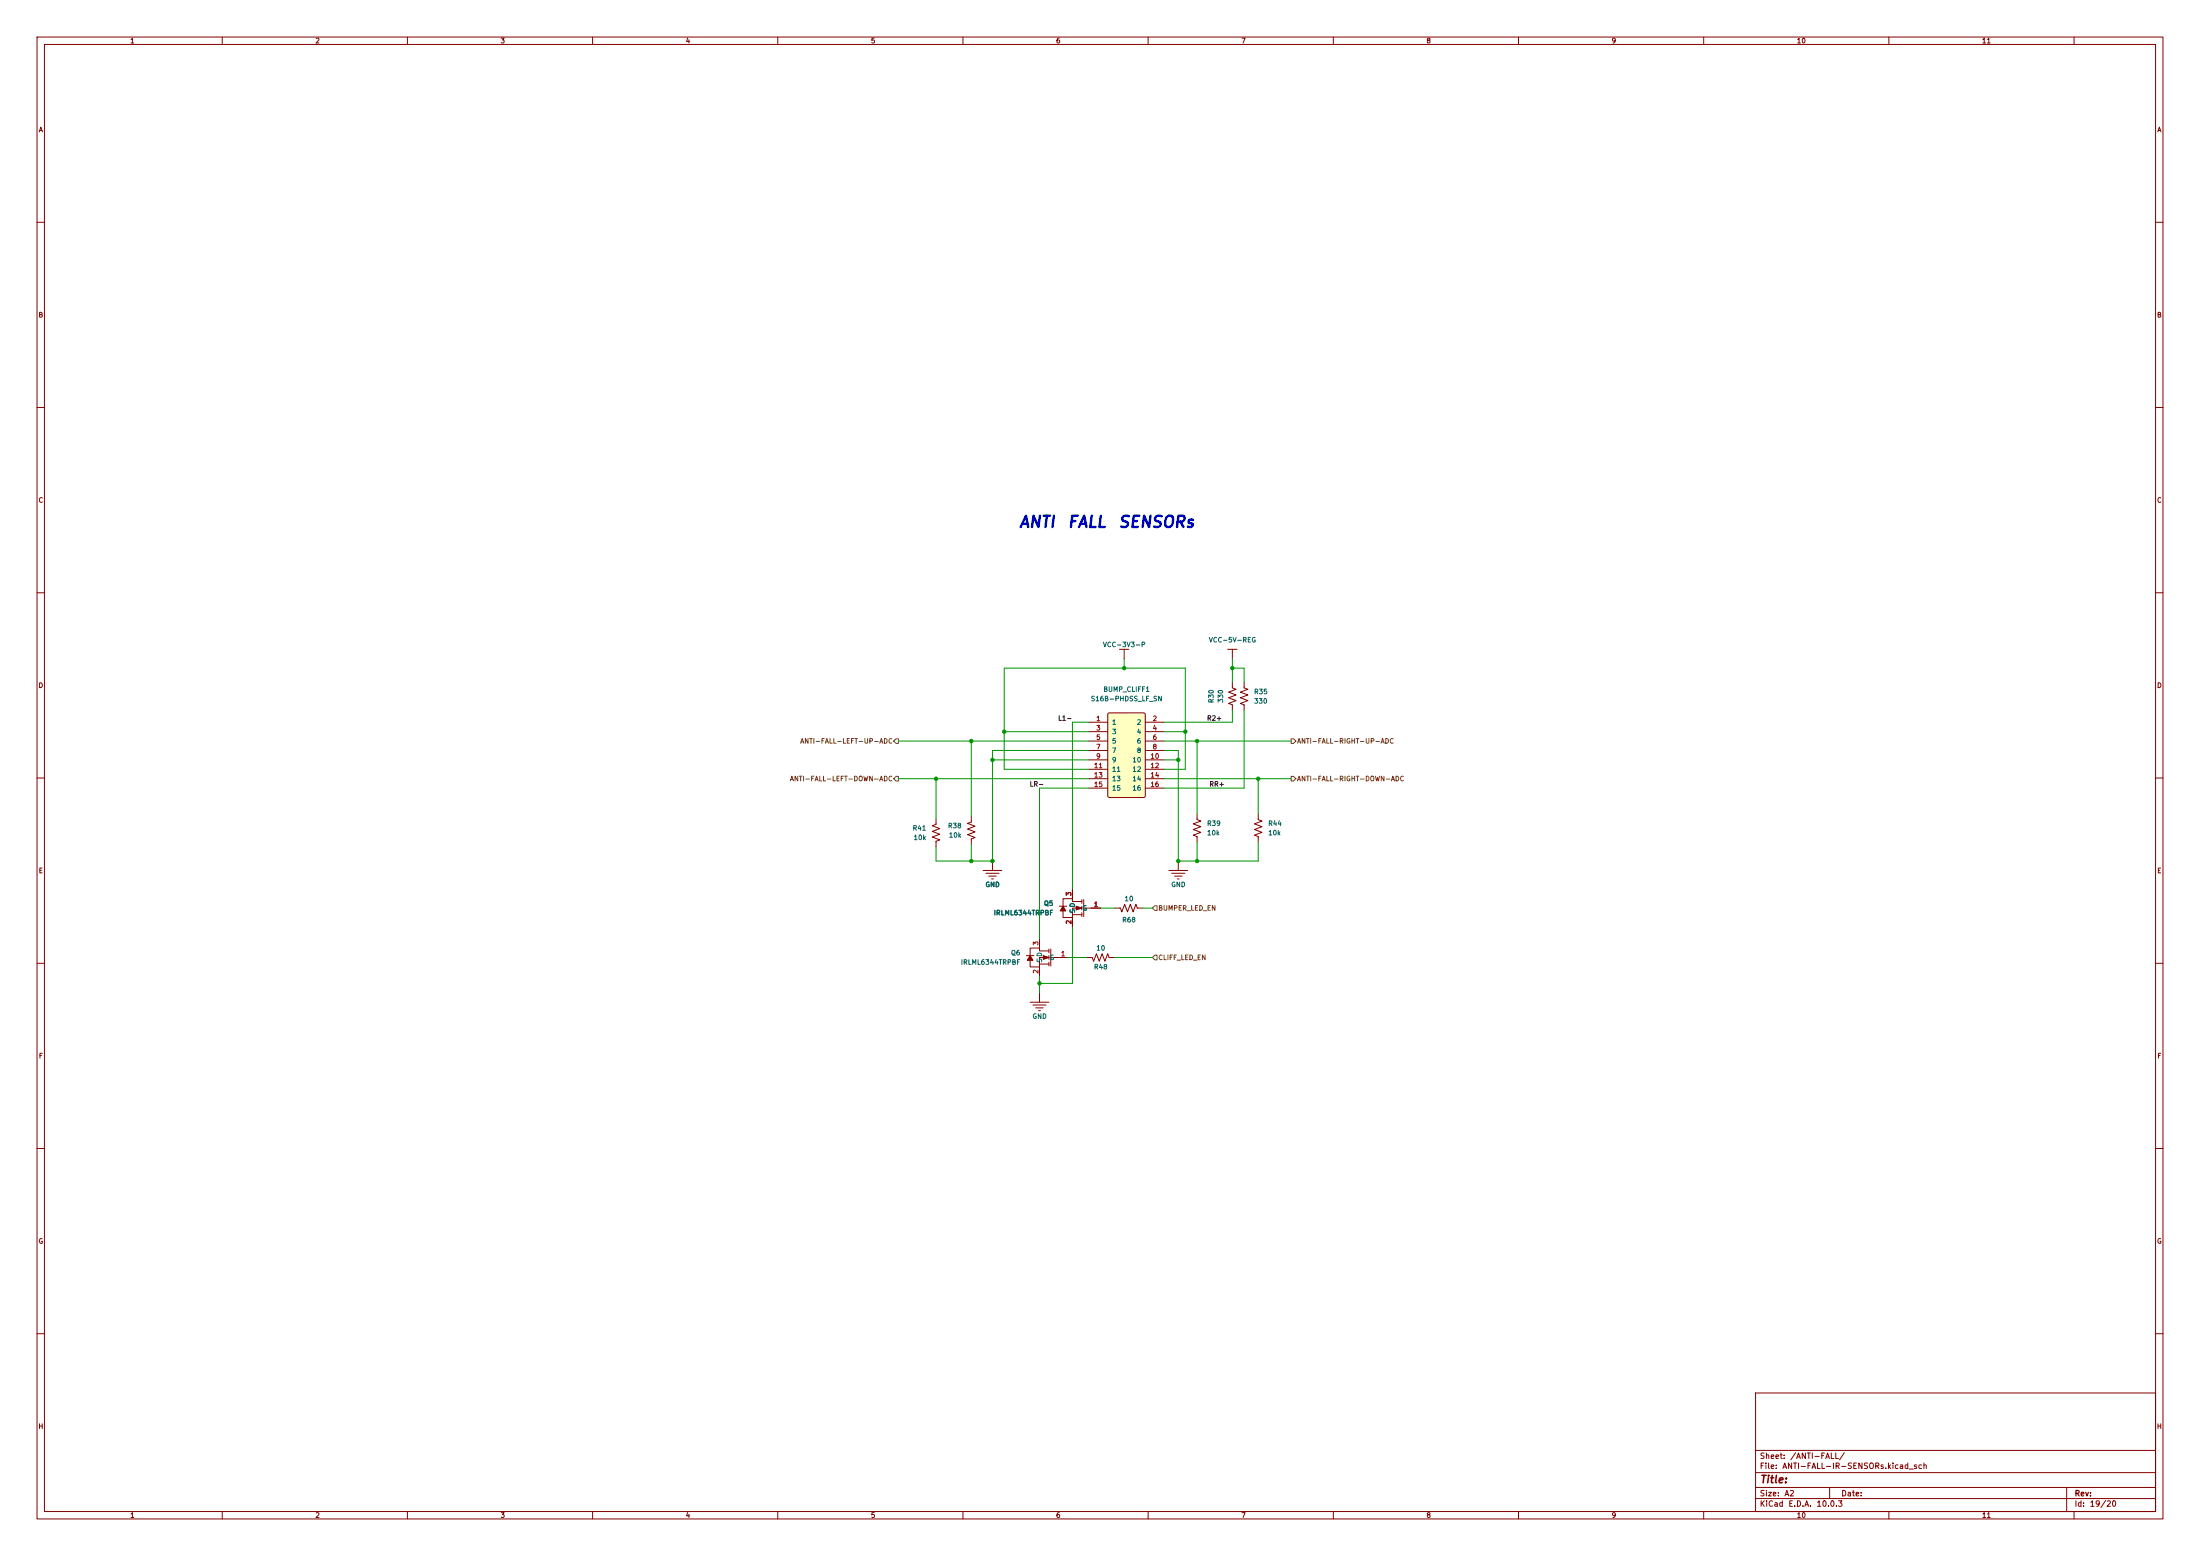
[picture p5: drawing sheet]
(kicad_sch
 (version 20260306)
 (generator "eeschema")
 (generator_version "10.0")
 (paper "A2")
 (lib_symbols
  (symbol "Device:R_US"
   (pin_numbers (hide yes))
   (pin_names
    (offset 0)) (exclude_from_sim no) (in_bom yes) (on_board yes)
   (in_pos_files yes)
   (duplicate_pin_numbers_are_jumpers no)
   (property "Reference" "R" (at 2.54 0 90) (show_name no) (do_not_autoplace no) (effects (font (size 1.27 1.27))))
   (property "Value" "R_US" (at -2.54 0 90) (show_name no) (do_not_autoplace no) (effects (font (size 1.27 1.27))))
   (property "Footprint" "" (at 1.016 -0.254 90) (show_name no) (do_not_autoplace no) (hide yes) (effects (font (size 1.27 1.27))))
   (property "Datasheet" "" (at 0 0 0) (show_name no) (do_not_autoplace no) (hide yes) (effects (font (size 1.27 1.27))))
   (property "Description" "Resistor, US symbol" (at 0 0 0) (show_name no) (do_not_autoplace no) (hide yes) (effects (font (size 1.27 1.27))))
   (symbol "R_US_0_1"
    (polyline (pts (xy 0 2.286) (xy 0 2.54)) (stroke (width 0) (type default)) (fill (type none)))
    (polyline (pts (xy 0 2.286) (xy 1.016 1.905) (xy 0 1.524) (xy -1.016 1.143) (xy 0 0.762)) (stroke (width 0) (type default)) (fill (type none)))
    (polyline (pts (xy 0 0.762) (xy 1.016 0.381) (xy 0 0) (xy -1.016 -0.381) (xy 0 -0.762)) (stroke (width 0) (type default)) (fill (type none)))
    (polyline (pts (xy 0 -0.762) (xy 1.016 -1.143) (xy 0 -1.524) (xy -1.016 -1.905) (xy 0 -2.286)) (stroke (width 0) (type default)) (fill (type none)))
    (polyline (pts (xy 0 -2.286) (xy 0 -2.54)) (stroke (width 0) (type default)) (fill (type none))))
   (symbol "R_US_1_1"
    (pin passive line (at 0 3.81 270) (length 1.27) (name "" (effects (font (size 1.27 1.27)))) (number "1" (effects (font (size 1.27 1.27)))))
    (pin passive line (at 0 -3.81 90) (length 1.27) (name "" (effects (font (size 1.27 1.27)))) (number "2" (effects (font (size 1.27 1.27))))))
   (embedded_fonts no))
  (symbol "JLCImport:IRLML6344TRPBF"
   (pin_names
    (offset 1.016)) (exclude_from_sim no) (in_bom yes) (on_board yes)
   (in_pos_files yes)
   (duplicate_pin_numbers_are_jumpers no)
   (property "Reference" "Q" (at 0 7.08 0) (show_name no) (do_not_autoplace no) (effects (font (size 1.27 1.27))))
   (property "Value" "IRLML6344TRPBF" (at 0 -7.08 0) (show_name no) (do_not_autoplace no) (effects (font (size 1.27 1.27))))
   (property "Footprint" "JLCImport:IRLML6344TRPBF" (at 0 0 0) (show_name no) (do_not_autoplace no) (hide yes) (effects (font (size 1.27 1.27))))
   (property "Datasheet" "https://www.lcsc.com/datasheet/lcsc_datasheet_1809200041_Infineon-Technologies-IRLML6344TRPBF_C53550.pdf" (at 0 0 0) (show_name no) (do_not_autoplace no) (hide yes) (effects (font (size 1.27 1.27))))
   (property "Description" "-55℃~+150℃ 1 N-channel 1.1V 1.3W 29mΩ@4.5V 30V 46pF 5A 6.8nC 650pF SOT-23 MOSFETs ROHS" (at 0 0 0) (show_name no) (do_not_autoplace no) (hide yes) (effects (font (size 1.27 1.27))))
   (property "LCSC" "C53550" (at 0 0 0) (show_name no) (do_not_autoplace no) (hide yes) (effects (font (size 1.27 1.27))))
   (property "Manufacturer" "Infineon Technologies" (at 0 0 0) (show_name no) (do_not_autoplace no) (hide yes) (effects (font (size 1.27 1.27))))
   (property "Manufacturer Part" "IRLML6344TRPBF" (at 0 0 0) (show_name no) (do_not_autoplace no) (hide yes) (effects (font (size 1.27 1.27))))
   (symbol "IRLML6344TRPBF_0_1"
    (polyline (pts (xy -2.54 0) (xy -0.508 0)) (stroke (width 0.254) (type solid)) (fill (type none)))
    (polyline (pts (xy -0.508 2.286) (xy -0.508 -2.286)) (stroke (width 0.254) (type solid)) (fill (type none)))
    (polyline (pts (xy 0 2.286) (xy 0 1.27)) (stroke (width 0.254) (type solid)) (fill (type none)))
    (polyline (pts (xy 0 1.778) (xy 2.54 1.778) (xy 2.54 2.54) (xy 5.08 2.54) (xy 5.08 0.508)) (stroke (width 0.254) (type solid)) (fill (type none)))
    (polyline (pts (xy 0 0) (xy 1.524 -0.508) (xy 1.524 0.508) (xy 0 0)) (stroke (width 0.254) (type solid)) (fill (type outline)))
    (polyline (pts (xy 0 0) (xy 2.54 0) (xy 2.54 -2.54) (xy 5.08 -2.54) (xy 5.08 -0.762)) (stroke (width 0.254) (type solid)) (fill (type none)))
    (polyline (pts (xy 0 -0.508) (xy 0 0.508)) (stroke (width 0.254) (type solid)) (fill (type none)))
    (polyline (pts (xy 0 -2.286) (xy 0 -1.27)) (stroke (width 0.254) (type solid)) (fill (type none)))
    (polyline (pts (xy 2.54 -1.778) (xy 0 -1.778)) (stroke (width 0.254) (type solid)) (fill (type none)))
    (polyline (pts (xy 5.08 0.508) (xy 4.318 -0.762) (xy 5.842 -0.762) (xy 5.08 0.508)) (stroke (width 0.254) (type solid)) (fill (type outline)))
    (polyline (pts (xy 6.096 0.508) (xy 5.588 0.508) (xy 4.572 0.508) (xy 4.064 0.508)) (stroke (width 0.254) (type solid)) (fill (type none)))
    (pin unspecified line (at -5.08 0 0) (length 2.54) (name "G" (effects (font (size 1.27 1.27)))) (number "1" (effects (font (size 1.27 1.27)))))
    (pin unspecified line (at 2.54 -5.08 90) (length 2.54) (name "S" (effects (font (size 1.27 1.27)))) (number "2" (effects (font (size 1.27 1.27)))))
    (pin unspecified line (at 2.54 5.08 270) (length 2.54) (name "D" (effects (font (size 1.27 1.27)))) (number "3" (effects (font (size 1.27 1.27))))))
   (embedded_fonts no))
  (symbol "JLCImport:S16B-PHDSS_LF_SN"
   (pin_names
    (offset 1.016)) (exclude_from_sim no) (in_bom yes) (on_board yes)
   (in_pos_files yes)
   (duplicate_pin_numbers_are_jumpers no)
   (property "Reference" "CN" (at 0 13.43 0) (show_name no) (do_not_autoplace no) (effects (font (size 1.27 1.27))))
   (property "Value" "S16B-PHDSS_LF_SN" (at 0 -13.43 0) (show_name no) (do_not_autoplace no) (effects (font (size 1.27 1.27))))
   (property "Footprint" "JLCImport:S16B-PHDSS_LF_SN" (at 0 0 0) (show_name no) (do_not_autoplace no) (hide yes) (effects (font (size 1.27 1.27))))
   (property "Datasheet" "https://www.lcsc.com/datasheet/lcsc_datasheet_2304140030_JST-S16B-PHDSS-LF-SN_C161675.pdf" (at 0 0 0) (show_name no) (do_not_autoplace no) (hide yes) (effects (font (size 1.27 1.27))))
   (property "Description" "-25℃~+85℃ 16P 17.9mm 2 250V 2mm 2mm 2x8P 3A 5mm 8 9mm Copper alloy Glass-Fiber Reinforced PA66 PHD Right Angle Tin UL94V-0 White 弯插,P=2mm Wire To Board Connector ROHS" (at 0 0 0) (show_name no) (do_not_autoplace no) (hide yes) (effects (font (size 1.27 1.27))))
   (property "LCSC" "C161675" (at 0 0 0) (show_name no) (do_not_autoplace no) (hide yes) (effects (font (size 1.27 1.27))))
   (property "Manufacturer" "JST" (at 0 0 0) (show_name no) (do_not_autoplace no) (hide yes) (effects (font (size 1.27 1.27))))
   (property "Manufacturer Part" "S16B-PHDSS(LF)(SN)" (at 0 0 0) (show_name no) (do_not_autoplace no) (hide yes) (effects (font (size 1.27 1.27))))
   (symbol "S16B-PHDSS_LF_SN_0_1"
    (polyline (pts (xy 4.572 -11.43) (xy 4.6711 -11.4203) (xy 4.7664 -11.3914) (xy 4.8542 -11.3444) (xy 4.9312 -11.2812) (xy 4.9944 -11.2043) (xy 5.0413 -11.1164) (xy 5.0702 -11.0211) (xy 5.08 -10.922) (xy 5.0702 11.0211) (xy 5.0413 11.1164) (xy 4.9944 11.2043) (xy 4.9312 11.2812) (xy 4.8542 11.3444) (xy 4.7664 11.3914) (xy 4.6711 11.4203) (xy 4.572 11.43) (xy -4.6711 11.4203) (xy -4.7664 11.3914) (xy -4.8542 11.3444) (xy -4.9312 11.2812) (xy -4.9944 11.2043) (xy -5.0413 11.1164) (xy -5.0702 11.0211) (xy -5.08 10.922) (xy -5.0702 -11.0211) (xy -5.0413 -11.1164) (xy -4.9944 -11.2043) (xy -4.9312 -11.2812) (xy -4.8542 -11.3444) (xy -4.7664 -11.3914) (xy -4.6711 -11.4203) (xy -4.572 -11.43) (xy 4.572 -11.43)) (stroke (width 0.254) (type solid)) (fill (type background)))
    (pin unspecified line (at -10.16 8.89 0) (length 5.08) (name "1" (effects (font (size 1.27 1.27)))) (number "1" (effects (font (size 1.27 1.27)))))
    (pin unspecified line (at 10.16 8.89 180) (length 5.08) (name "2" (effects (font (size 1.27 1.27)))) (number "2" (effects (font (size 1.27 1.27)))))
    (pin unspecified line (at -10.16 6.35 0) (length 5.08) (name "3" (effects (font (size 1.27 1.27)))) (number "3" (effects (font (size 1.27 1.27)))))
    (pin unspecified line (at 10.16 6.35 180) (length 5.08) (name "4" (effects (font (size 1.27 1.27)))) (number "4" (effects (font (size 1.27 1.27)))))
    (pin unspecified line (at -10.16 3.81 0) (length 5.08) (name "5" (effects (font (size 1.27 1.27)))) (number "5" (effects (font (size 1.27 1.27)))))
    (pin unspecified line (at 10.16 3.81 180) (length 5.08) (name "6" (effects (font (size 1.27 1.27)))) (number "6" (effects (font (size 1.27 1.27)))))
    (pin unspecified line (at -10.16 1.27 0) (length 5.08) (name "7" (effects (font (size 1.27 1.27)))) (number "7" (effects (font (size 1.27 1.27)))))
    (pin unspecified line (at 10.16 1.27 180) (length 5.08) (name "8" (effects (font (size 1.27 1.27)))) (number "8" (effects (font (size 1.27 1.27)))))
    (pin unspecified line (at -10.16 -1.27 0) (length 5.08) (name "9" (effects (font (size 1.27 1.27)))) (number "9" (effects (font (size 1.27 1.27)))))
    (pin unspecified line (at 10.16 -1.27 180) (length 5.08) (name "10" (effects (font (size 1.27 1.27)))) (number "10" (effects (font (size 1.27 1.27)))))
    (pin unspecified line (at -10.16 -3.81 0) (length 5.08) (name "11" (effects (font (size 1.27 1.27)))) (number "11" (effects (font (size 1.27 1.27)))))
    (pin unspecified line (at 10.16 -3.81 180) (length 5.08) (name "12" (effects (font (size 1.27 1.27)))) (number "12" (effects (font (size 1.27 1.27)))))
    (pin unspecified line (at -10.16 -6.35 0) (length 5.08) (name "13" (effects (font (size 1.27 1.27)))) (number "13" (effects (font (size 1.27 1.27)))))
    (pin unspecified line (at 10.16 -6.35 180) (length 5.08) (name "14" (effects (font (size 1.27 1.27)))) (number "14" (effects (font (size 1.27 1.27)))))
    (pin unspecified line (at -10.16 -8.89 0) (length 5.08) (name "15" (effects (font (size 1.27 1.27)))) (number "15" (effects (font (size 1.27 1.27)))))
    (pin unspecified line (at 10.16 -8.89 180) (length 5.08) (name "16" (effects (font (size 1.27 1.27)))) (number "16" (effects (font (size 1.27 1.27))))))
   (embedded_fonts no))
  (symbol "oomwoo-kicad-altium-import:GND_POWER_GROUND"
   (power global) (exclude_from_sim no) (in_bom yes) (on_board yes)
   (in_pos_files yes)
   (duplicate_pin_numbers_are_jumpers no)
   (property "Reference" "#PWR" (at 0 0 0) (show_name no) (do_not_autoplace no) (hide yes) (effects (font (size 1.27 1.27))))
   (property "Value" "GND" (at 0 -6.35 0) (show_name no) (do_not_autoplace no) (effects (font (size 1.27 1.27))))
   (property "Footprint" "" (at 0 0 0) (show_name no) (do_not_autoplace no) (hide yes) (effects (font (size 1.27 1.27))))
   (property "Datasheet" "" (at 0 0 0) (show_name no) (do_not_autoplace no) (hide yes) (effects (font (size 1.27 1.27))))
   (property "Description" "Power symbol creates a global label with name 'GND'" (at 0 0 0) (show_name no) (do_not_autoplace no) (hide yes) (effects (font (size 1.27 1.27))))
   (symbol "GND_POWER_GROUND_0_0"
    (polyline (pts (xy -2.54 -2.54) (xy 2.54 -2.54)) (stroke (width 0.254) (type solid)) (fill (type none)))
    (polyline (pts (xy -1.778 -3.302) (xy 1.778 -3.302)) (stroke (width 0.254) (type solid)) (fill (type none)))
    (polyline (pts (xy -1.016 -4.064) (xy 1.016 -4.064)) (stroke (width 0.254) (type solid)) (fill (type none)))
    (polyline (pts (xy -0.254 -4.826) (xy 0.254 -4.826)) (stroke (width 0.254) (type solid)) (fill (type none)))
    (polyline (pts (xy 0 0) (xy 0 -2.54)) (stroke (width 0.254) (type solid)) (fill (type none)))
    (pin power_in line (at 0 0 0) (length 0) (hide yes) (name "GND" (effects (font (size 1.27 1.27)))) (number "" (effects (font (size 1.27 1.27))))))
   (embedded_fonts no))
  (symbol "oomwoo-kicad-altium-import:VCC-3V3-P_BAR"
   (power global) (exclude_from_sim no) (in_bom yes) (on_board yes)
   (in_pos_files yes)
   (duplicate_pin_numbers_are_jumpers no)
   (property "Reference" "#PWR" (at 0 0 0) (show_name no) (do_not_autoplace no) (hide yes) (effects (font (size 1.27 1.27))))
   (property "Value" "VCC-3V3-P" (at 0 -3.81 0) (show_name no) (do_not_autoplace no) (effects (font (size 1.27 1.27))))
   (property "Footprint" "" (at 0 0 0) (show_name no) (do_not_autoplace no) (hide yes) (effects (font (size 1.27 1.27))))
   (property "Datasheet" "" (at 0 0 0) (show_name no) (do_not_autoplace no) (hide yes) (effects (font (size 1.27 1.27))))
   (property "Description" "Power symbol creates a global label with name 'VCC-3V3-P'" (at 0 0 0) (show_name no) (do_not_autoplace no) (hide yes) (effects (font (size 1.27 1.27))))
   (symbol "VCC-3V3-P_BAR_0_0"
    (polyline (pts (xy -1.27 -2.54) (xy 1.27 -2.54)) (stroke (width 0.254) (type solid)) (fill (type none)))
    (polyline (pts (xy 0 0) (xy 0 -2.54)) (stroke (width 0.254) (type solid)) (fill (type none)))
    (pin power_in line (at 0 0 0) (length 0) (hide yes) (name "VCC-3V3-P" (effects (font (size 1.27 1.27)))) (number "" (effects (font (size 1.27 1.27))))))
   (embedded_fonts no))
  (symbol "oomwoo-kicad-altium-import:VCC-5V-REG_BAR"
   (power global) (exclude_from_sim no) (in_bom yes) (on_board yes)
   (in_pos_files yes)
   (duplicate_pin_numbers_are_jumpers no)
   (property "Reference" "#PWR" (at 0 0 0) (show_name no) (do_not_autoplace no) (hide yes) (effects (font (size 1.27 1.27))))
   (property "Value" "VCC-5V-REG" (at 0 -3.81 0) (show_name no) (do_not_autoplace no) (effects (font (size 1.27 1.27))))
   (property "Footprint" "" (at 0 0 0) (show_name no) (do_not_autoplace no) (hide yes) (effects (font (size 1.27 1.27))))
   (property "Datasheet" "" (at 0 0 0) (show_name no) (do_not_autoplace no) (hide yes) (effects (font (size 1.27 1.27))))
   (property "Description" "Power symbol creates a global label with name 'VCC-5V-REG'" (at 0 0 0) (show_name no) (do_not_autoplace no) (hide yes) (effects (font (size 1.27 1.27))))
   (symbol "VCC-5V-REG_BAR_0_0"
    (polyline (pts (xy -1.27 -2.54) (xy 1.27 -2.54)) (stroke (width 0.254) (type solid)) (fill (type none)))
    (polyline (pts (xy 0 0) (xy 0 -2.54)) (stroke (width 0.254) (type solid)) (fill (type none)))
    (pin power_in line (at 0 0 0) (length 0) (hide yes) (name "VCC-5V-REG" (effects (font (size 1.27 1.27)))) (number "" (effects (font (size 1.27 1.27))))))
   (embedded_fonts no)))
 (text "ANTI FALL SENSORs"
  (exclude_from_sim no)
  (at 274.955 142.875 0)
  (effects (font (size 3.048 3.048) (thickness 0.6096)
    (bold yes)
    (italic yes)) (justify left bottom)))
 (junction
  (at 320.04 197.485)
  (diameter 0)
  (color 0 0 0 0))
 (junction
  (at 323.215 232.41)
  (diameter 0)
  (color 0 0 0 0))
 (junction
  (at 323.215 200.025)
  (diameter 0)
  (color 0 0 0 0))
 (junction
  (at 252.73 210.185)
  (diameter 0)
  (color 0 0 0 0))
 (junction
  (at 318.135 232.41)
  (diameter 0)
  (color 0 0 0 0))
 (junction
  (at 332.74 180.34)
  (diameter 0)
  (color 0 0 0 0))
 (junction
  (at 271.145 197.485)
  (diameter 0)
  (color 0 0 0 0))
 (junction
  (at 339.725 210.185)
  (diameter 0)
  (color 0 0 0 0))
 (junction
  (at 267.97 232.41)
  (diameter 0)
  (color 0 0 0 0))
 (junction
  (at 262.255 200.025)
  (diameter 0)
  (color 0 0 0 0))
 (junction
  (at 262.255 232.41)
  (diameter 0)
  (color 0 0 0 0))
 (junction
  (at 280.67 265.43)
  (diameter 0)
  (color 0 0 0 0))
 (junction
  (at 267.97 205.105)
  (diameter 0)
  (color 0 0 0 0))
 (junction
  (at 303.53 180.34)
  (diameter 0)
  (color 0 0 0 0))
 (junction
  (at 318.135 205.105)
  (diameter 0)
  (color 0 0 0 0))
 (wire
  (pts (xy 318.135 205.105) (xy 318.135 202.565))
  (stroke (width 0) (type default)))
 (wire
  (pts (xy 303.53 180.34) (xy 320.04 180.34))
  (stroke (width 0) (type default)))
 (wire
  (pts (xy 335.915 212.725) (xy 314.325 212.725))
  (stroke (width 0) (type default)))
 (wire
  (pts (xy 318.135 202.565) (xy 314.325 202.565))
  (stroke (width 0) (type default)))
 (wire
  (pts (xy 332.74 191.77) (xy 332.74 194.945))
  (stroke (width 0) (type default)))
 (wire
  (pts (xy 318.135 232.41) (xy 318.135 205.105))
  (stroke (width 0) (type default)))
 (wire
  (pts (xy 335.915 184.15) (xy 335.915 180.34))
  (stroke (width 0) (type default)))
 (wire
  (pts (xy 289.56 250.19) (xy 289.56 265.43))
  (stroke (width 0) (type default)))
 (wire
  (pts (xy 332.74 177.8) (xy 332.74 180.34))
  (stroke (width 0) (type default)))
 (wire
  (pts (xy 289.56 194.945) (xy 289.56 240.03))
  (stroke (width 0) (type default)))
 (wire
  (pts (xy 314.325 205.105) (xy 318.135 205.105))
  (stroke (width 0) (type default)))
 (wire
  (pts (xy 271.145 197.485) (xy 271.145 207.645))
  (stroke (width 0) (type default)))
 (wire
  (pts (xy 297.18 245.11) (xy 300.99 245.11))
  (stroke (width 0) (type default)))
 (wire
  (pts (xy 332.74 180.34) (xy 332.74 184.15))
  (stroke (width 0) (type default)))
 (wire
  (pts (xy 280.67 265.43) (xy 280.67 267.97))
  (stroke (width 0) (type default)))
 (wire
  (pts (xy 314.325 207.645) (xy 320.04 207.645))
  (stroke (width 0) (type default)))
 (wire
  (pts (xy 271.145 180.34) (xy 303.53 180.34))
  (stroke (width 0) (type default)))
 (wire
  (pts (xy 323.215 219.71) (xy 323.215 200.025))
  (stroke (width 0) (type default)))
 (wire
  (pts (xy 323.215 232.41) (xy 318.135 232.41))
  (stroke (width 0) (type default)))
 (wire
  (pts (xy 262.255 227.965) (xy 262.255 232.41))
  (stroke (width 0) (type default)))
 (wire
  (pts (xy 303.53 177.8) (xy 303.53 180.34))
  (stroke (width 0) (type default)))
 (wire
  (pts (xy 252.73 232.41) (xy 262.255 232.41))
  (stroke (width 0) (type default)))
 (wire
  (pts (xy 280.67 265.43) (xy 289.56 265.43))
  (stroke (width 0) (type default)))
 (wire
  (pts (xy 267.97 202.565) (xy 267.97 205.105))
  (stroke (width 0) (type default)))
 (wire
  (pts (xy 314.325 210.185) (xy 339.725 210.185))
  (stroke (width 0) (type default)))
 (wire
  (pts (xy 339.725 210.185) (xy 348.615 210.185))
  (stroke (width 0) (type default)))
 (wire
  (pts (xy 294.005 210.185) (xy 252.73 210.185))
  (stroke (width 0) (type default)))
 (wire
  (pts (xy 280.67 212.725) (xy 280.67 253.365))
  (stroke (width 0) (type default)))
 (wire
  (pts (xy 314.325 194.945) (xy 332.74 194.945))
  (stroke (width 0) (type default)))
 (wire
  (pts (xy 293.37 258.445) (xy 288.29 258.445))
  (stroke (width 0) (type default)))
 (wire
  (pts (xy 320.04 180.34) (xy 320.04 197.485))
  (stroke (width 0) (type default)))
 (wire
  (pts (xy 262.255 200.025) (xy 294.005 200.025))
  (stroke (width 0) (type default)))
 (wire
  (pts (xy 271.145 207.645) (xy 294.005 207.645))
  (stroke (width 0) (type default)))
 (wire
  (pts (xy 271.145 180.34) (xy 271.145 197.485))
  (stroke (width 0) (type default)))
 (wire
  (pts (xy 289.56 194.945) (xy 294.005 194.945))
  (stroke (width 0) (type default)))
 (wire
  (pts (xy 300.99 258.445) (xy 311.15 258.445))
  (stroke (width 0) (type default)))
 (wire
  (pts (xy 339.725 227.33) (xy 339.725 232.41))
  (stroke (width 0) (type default)))
 (wire
  (pts (xy 242.57 200.025) (xy 262.255 200.025))
  (stroke (width 0) (type default)))
 (wire
  (pts (xy 262.255 220.345) (xy 262.255 200.025))
  (stroke (width 0) (type default)))
 (wire
  (pts (xy 323.215 227.33) (xy 323.215 232.41))
  (stroke (width 0) (type default)))
 (wire
  (pts (xy 267.97 202.565) (xy 294.005 202.565))
  (stroke (width 0) (type default)))
 (wire
  (pts (xy 267.97 205.105) (xy 294.005 205.105))
  (stroke (width 0) (type default)))
 (wire
  (pts (xy 267.97 205.105) (xy 267.97 232.41))
  (stroke (width 0) (type default)))
 (wire
  (pts (xy 323.215 200.025) (xy 348.615 200.025))
  (stroke (width 0) (type default)))
 (wire
  (pts (xy 280.67 263.525) (xy 280.67 265.43))
  (stroke (width 0) (type default)))
 (wire
  (pts (xy 262.255 232.41) (xy 267.97 232.41))
  (stroke (width 0) (type default)))
 (wire
  (pts (xy 320.04 197.485) (xy 320.04 207.645))
  (stroke (width 0) (type default)))
 (wire
  (pts (xy 335.915 180.34) (xy 332.74 180.34))
  (stroke (width 0) (type default)))
 (wire
  (pts (xy 242.57 210.185) (xy 252.73 210.185))
  (stroke (width 0) (type default)))
 (wire
  (pts (xy 339.725 232.41) (xy 323.215 232.41))
  (stroke (width 0) (type default)))
 (wire
  (pts (xy 335.915 191.77) (xy 335.915 212.725))
  (stroke (width 0) (type default)))
 (wire
  (pts (xy 314.325 197.485) (xy 320.04 197.485))
  (stroke (width 0) (type default)))
 (wire
  (pts (xy 271.145 197.485) (xy 294.005 197.485))
  (stroke (width 0) (type default)))
 (wire
  (pts (xy 280.67 212.725) (xy 294.005 212.725))
  (stroke (width 0) (type default)))
 (wire
  (pts (xy 252.73 210.185) (xy 252.73 220.98))
  (stroke (width 0) (type default)))
 (wire
  (pts (xy 252.73 228.6) (xy 252.73 232.41))
  (stroke (width 0) (type default)))
 (wire
  (pts (xy 339.725 210.185) (xy 339.725 219.71))
  (stroke (width 0) (type default)))
 (wire
  (pts (xy 308.61 245.11) (xy 311.15 245.11))
  (stroke (width 0) (type default)))
 (wire
  (pts (xy 323.215 200.025) (xy 314.325 200.025))
  (stroke (width 0) (type default)))
 (label "R2+"
  (at 325.755 194.945 0)
  (effects (font (size 1.27 1.27)) (justify left bottom)))
 (label "LR-"
  (at 281.94 212.725 180)
  (effects (font (size 1.27 1.27)) (justify right bottom)))
 (label "L1-"
  (at 289.56 194.945 180)
  (effects (font (size 1.27 1.27)) (justify right bottom)))
 (label "RR+"
  (at 326.39 212.725 0)
  (effects (font (size 1.27 1.27)) (justify left bottom)))
 (hierarchical_label "ANTI-FALL-RIGHT-DOWN-ADC"
  (shape output)
  (at 348.615 210.185 0)
  (effects (font (size 1.27 1.27)) (justify left)))
 (hierarchical_label "BUMPER_LED_EN"
  (shape input)
  (at 311.15 245.11 0)
  (effects (font (size 1.27 1.27)) (justify left)))
 (hierarchical_label "ANTI-FALL-RIGHT-UP-ADC"
  (shape output)
  (at 348.615 200.025 0)
  (effects (font (size 1.27 1.27)) (justify left)))
 (hierarchical_label "ANTI-FALL-LEFT-DOWN-ADC"
  (shape output)
  (at 242.57 210.185 180)
  (effects (font (size 1.27 1.27)) (justify right)))
 (hierarchical_label "CLIFF_LED_EN"
  (shape input)
  (at 311.15 258.445 0)
  (effects (font (size 1.27 1.27)) (justify left)))
 (hierarchical_label "ANTI-FALL-LEFT-UP-ADC"
  (shape output)
  (at 242.57 200.025 180)
  (effects (font (size 1.27 1.27)) (justify right)))
 (symbol
  (lib_id "oomwoo-kicad-altium-import:VCC-3V3-P_BAR")
  (at 303.53 177.8 180)
  (unit 1)
  (body_style 1)
  (exclude_from_sim no)
  (in_bom yes)
  (on_board yes)
  (in_pos_files yes)
  (dnp no)
  (property "Reference" "#PWR0541" (at 303.53 177.8 0) (hide yes) (show_name no) (do_not_autoplace no) (effects (font (size 1.27 1.27))))
  (property "Value" "VCC-3V3-P" (at 303.53 173.99 0) (show_name no) (do_not_autoplace no) (effects (font (size 1.27 1.27))))
  (property "Footprint" "" (at 303.53 177.8 0) (show_name no) (do_not_autoplace no) (effects (font (size 1.27 1.27))))
  (property "Datasheet" "" (at 303.53 177.8 0) (show_name no) (do_not_autoplace no) (effects (font (size 1.27 1.27))))
  (property "Description" "" (at 303.53 177.8 0) (show_name no) (do_not_autoplace no) (effects (font (size 1.27 1.27))))
  (pin ""))
 (symbol
  (lib_id "Device:R_US")
  (at 335.915 187.96 180)
  (unit 1)
  (body_style 1)
  (exclude_from_sim no)
  (in_bom yes)
  (on_board yes)
  (in_pos_files yes)
  (dnp no)
  (fields_autoplaced yes)
  (property "Reference" "R35" (at 338.455 186.6899 0) (show_name no) (do_not_autoplace no) (effects (font (size 1.27 1.27)) (justify right)))
  (property "Value" "330" (at 338.455 189.2299 0) (show_name no) (do_not_autoplace no) (effects (font (size 1.27 1.27)) (justify right)))
  (property "Footprint" "" (at 334.899 187.706 90) (hide yes) (show_name no) (do_not_autoplace no) (effects (font (size 1.27 1.27))))
  (property "Datasheet" "" (at 335.915 187.96 0) (hide yes) (show_name no) (do_not_autoplace no) (effects (font (size 1.27 1.27))))
  (property "Description" "Resistor, US symbol" (at 335.915 187.96 0) (hide yes) (show_name no) (do_not_autoplace no) (effects (font (size 1.27 1.27))))
  (pin "1")
  (pin "2"))
 (symbol
  (lib_id "Device:R_US")
  (at 323.215 223.52 0)
  (unit 1)
  (body_style 1)
  (exclude_from_sim no)
  (in_bom yes)
  (on_board yes)
  (in_pos_files yes)
  (dnp no)
  (property "Reference" "R39" (at 325.755 222.2499 0) (show_name no) (do_not_autoplace no) (effects (font (size 1.27 1.27)) (justify left)))
  (property "Value" "10k" (at 325.755 224.7899 0) (show_name no) (do_not_autoplace no) (effects (font (size 1.27 1.27)) (justify left)))
  (property "Footprint" "" (at 324.231 223.774 90) (hide yes) (show_name no) (do_not_autoplace no) (effects (font (size 1.27 1.27))))
  (property "Datasheet" "" (at 323.215 223.52 0) (hide yes) (show_name no) (do_not_autoplace no) (effects (font (size 1.27 1.27))))
  (property "Description" "Resistor, US symbol" (at 323.215 223.52 0) (hide yes) (show_name no) (do_not_autoplace no) (effects (font (size 1.27 1.27))))
  (pin "1")
  (pin "2"))
 (symbol
  (lib_id "JLCImport:IRLML6344TRPBF")
  (at 283.21 258.445 0)
  (mirror y)
  (unit 1)
  (body_style 1)
  (exclude_from_sim no)
  (in_bom yes)
  (on_board yes)
  (in_pos_files yes)
  (dnp no)
  (property "Reference" "Q6" (at 275.59 257.1749 0) (show_name no) (do_not_autoplace no) (effects (font (size 1.27 1.27)) (justify left)))
  (property "Value" "IRLML6344TRPBF" (at 275.59 259.7149 0) (show_name no) (do_not_autoplace no) (effects (font (size 1.27 1.27)) (justify left)))
  (property "Footprint" "JLCImport:IRLML6344TRPBF" (at 283.21 258.445 0) (hide yes) (show_name no) (do_not_autoplace no) (effects (font (size 1.27 1.27))))
  (property "Datasheet" "https://www.lcsc.com/datasheet/lcsc_datasheet_1809200041_Infineon-Technologies-IRLML6344TRPBF_C53550.pdf" (at 283.21 258.445 0) (hide yes) (show_name no) (do_not_autoplace no) (effects (font (size 1.27 1.27))))
  (property "Description" "-55℃~+150℃ 1 N-channel 1.1V 1.3W 29mΩ@4.5V 30V 46pF 5A 6.8nC 650pF SOT-23 MOSFETs ROHS" (at 283.21 258.445 0) (hide yes) (show_name no) (do_not_autoplace no) (effects (font (size 1.27 1.27))))
  (property "LCSC" "C53550" (at 283.21 258.445 0) (hide yes) (show_name no) (do_not_autoplace no) (effects (font (size 1.27 1.27))))
  (property "Manufacturer" "Infineon Technologies" (at 283.21 258.445 0) (hide yes) (show_name no) (do_not_autoplace no) (effects (font (size 1.27 1.27))))
  (property "Manufacturer Part" "IRLML6344TRPBF" (at 283.21 258.445 0) (hide yes) (show_name no) (do_not_autoplace no) (effects (font (size 1.27 1.27))))
  (pin "2")
  (pin "3")
  (pin "1"))
 (symbol
  (lib_id "Device:R_US")
  (at 297.18 258.445 270)
  (mirror x)
  (unit 1)
  (body_style 1)
  (exclude_from_sim no)
  (in_bom yes)
  (on_board yes)
  (in_pos_files yes)
  (dnp no)
  (property "Reference" "R48" (at 297.18 260.985 90) (show_name no) (do_not_autoplace no) (effects (font (size 1.27 1.27))))
  (property "Value" "10" (at 297.18 255.905 90) (show_name no) (do_not_autoplace no) (effects (font (size 1.27 1.27))))
  (property "Footprint" "Resistor_SMD:R_0603_1608Metric_Pad0.98x0.95mm_HandSolder" (at 296.926 257.429 90) (hide yes) (show_name no) (do_not_autoplace no) (effects (font (size 1.27 1.27))))
  (property "Datasheet" "" (at 297.18 258.445 0) (hide yes) (show_name no) (do_not_autoplace no) (effects (font (size 1.27 1.27))))
  (property "Description" "Resistor, US symbol" (at 297.18 258.445 0) (hide yes) (show_name no) (do_not_autoplace no) (effects (font (size 1.27 1.27))))
  (pin "1")
  (pin "2"))
 (symbol
  (lib_id "oomwoo-kicad-altium-import:GND_POWER_GROUND")
  (at 318.135 232.41 0)
  (unit 1)
  (body_style 1)
  (exclude_from_sim no)
  (in_bom yes)
  (on_board yes)
  (in_pos_files yes)
  (dnp no)
  (property "Reference" "#PWR0546" (at 318.135 232.41 0) (hide yes) (show_name no) (do_not_autoplace no) (effects (font (size 1.27 1.27))))
  (property "Value" "GND" (at 318.135 238.76 0) (show_name no) (do_not_autoplace no) (effects (font (size 1.27 1.27))))
  (property "Footprint" "" (at 318.135 232.41 0) (show_name no) (do_not_autoplace no) (effects (font (size 1.27 1.27))))
  (property "Datasheet" "" (at 318.135 232.41 0) (show_name no) (do_not_autoplace no) (effects (font (size 1.27 1.27))))
  (property "Description" "" (at 318.135 232.41 0) (show_name no) (do_not_autoplace no) (effects (font (size 1.27 1.27))))
  (pin ""))
 (symbol
  (lib_id "JLCImport:S16B-PHDSS_LF_SN")
  (at 304.165 203.835 0)
  (unit 1)
  (body_style 1)
  (exclude_from_sim no)
  (in_bom yes)
  (on_board yes)
  (in_pos_files yes)
  (dnp no)
  (property "Reference" "BUMP_CLIFF1" (at 304.165 186.055 0) (show_name no) (do_not_autoplace no) (effects (font (size 1.27 1.27))))
  (property "Value" "S16B-PHDSS_LF_SN" (at 304.165 188.595 0) (show_name no) (do_not_autoplace no) (effects (font (size 1.27 1.27))))
  (property "Footprint" "JLCImport:S16B-PHDSS_LF_SN" (at 304.165 203.835 0) (hide yes) (show_name no) (do_not_autoplace no) (effects (font (size 1.27 1.27))))
  (property "Datasheet" "https://www.lcsc.com/datasheet/lcsc_datasheet_2304140030_JST-S16B-PHDSS-LF-SN_C161675.pdf" (at 304.165 203.835 0) (hide yes) (show_name no) (do_not_autoplace no) (effects (font (size 1.27 1.27))))
  (property "Description" "-25℃~+85℃ 16P 17.9mm 2 250V 2mm 2mm 2x8P 3A 5mm 8 9mm Copper alloy Glass-Fiber Reinforced PA66 PHD Right Angle Tin UL94V-0 White 弯插,P=2mm Wire To Board Connector ROHS" (at 304.165 203.835 0) (hide yes) (show_name no) (do_not_autoplace no) (effects (font (size 1.27 1.27))))
  (property "LCSC" "C161675" (at 304.165 203.835 0) (hide yes) (show_name no) (do_not_autoplace no) (effects (font (size 1.27 1.27))))
  (property "Manufacturer" "JST" (at 304.165 203.835 0) (hide yes) (show_name no) (do_not_autoplace no) (effects (font (size 1.27 1.27))))
  (property "Manufacturer Part" "S16B-PHDSS(LF)(SN)" (at 304.165 203.835 0) (hide yes) (show_name no) (do_not_autoplace no) (effects (font (size 1.27 1.27))))
  (pin "5")
  (pin "8")
  (pin "6")
  (pin "1")
  (pin "3")
  (pin "4")
  (pin "2")
  (pin "7")
  (pin "9")
  (pin "13")
  (pin "14")
  (pin "10")
  (pin "11")
  (pin "16")
  (pin "12")
  (pin "15"))
 (symbol
  (lib_id "Device:R_US")
  (at 262.255 224.155 0)
  (mirror y)
  (unit 1)
  (body_style 1)
  (exclude_from_sim no)
  (in_bom yes)
  (on_board yes)
  (in_pos_files yes)
  (dnp no)
  (property "Reference" "R38" (at 259.715 222.8849 0) (show_name no) (do_not_autoplace no) (effects (font (size 1.27 1.27)) (justify left)))
  (property "Value" "10k" (at 259.715 225.4249 0) (show_name no) (do_not_autoplace no) (effects (font (size 1.27 1.27)) (justify left)))
  (property "Footprint" "" (at 261.239 224.409 90) (hide yes) (show_name no) (do_not_autoplace no) (effects (font (size 1.27 1.27))))
  (property "Datasheet" "" (at 262.255 224.155 0) (hide yes) (show_name no) (do_not_autoplace no) (effects (font (size 1.27 1.27))))
  (property "Description" "Resistor, US symbol" (at 262.255 224.155 0) (hide yes) (show_name no) (do_not_autoplace no) (effects (font (size 1.27 1.27))))
  (pin "1")
  (pin "2"))
 (symbol
  (lib_id "Device:R_US")
  (at 252.73 224.79 0)
  (mirror y)
  (unit 1)
  (body_style 1)
  (exclude_from_sim no)
  (in_bom yes)
  (on_board yes)
  (in_pos_files yes)
  (dnp no)
  (property "Reference" "R41" (at 250.19 223.5199 0) (show_name no) (do_not_autoplace no) (effects (font (size 1.27 1.27)) (justify left)))
  (property "Value" "10k" (at 250.19 226.0599 0) (show_name no) (do_not_autoplace no) (effects (font (size 1.27 1.27)) (justify left)))
  (property "Footprint" "" (at 251.714 225.044 90) (hide yes) (show_name no) (do_not_autoplace no) (effects (font (size 1.27 1.27))))
  (property "Datasheet" "" (at 252.73 224.79 0) (hide yes) (show_name no) (do_not_autoplace no) (effects (font (size 1.27 1.27))))
  (property "Description" "Resistor, US symbol" (at 252.73 224.79 0) (hide yes) (show_name no) (do_not_autoplace no) (effects (font (size 1.27 1.27))))
  (pin "1")
  (pin "2"))
 (symbol
  (lib_id "Device:R_US")
  (at 339.725 223.52 0)
  (unit 1)
  (body_style 1)
  (exclude_from_sim no)
  (in_bom yes)
  (on_board yes)
  (in_pos_files yes)
  (dnp no)
  (property "Reference" "R44" (at 342.265 222.2499 0) (show_name no) (do_not_autoplace no) (effects (font (size 1.27 1.27)) (justify left)))
  (property "Value" "10k" (at 342.265 224.7899 0) (show_name no) (do_not_autoplace no) (effects (font (size 1.27 1.27)) (justify left)))
  (property "Footprint" "" (at 340.741 223.774 90) (hide yes) (show_name no) (do_not_autoplace no) (effects (font (size 1.27 1.27))))
  (property "Datasheet" "" (at 339.725 223.52 0) (hide yes) (show_name no) (do_not_autoplace no) (effects (font (size 1.27 1.27))))
  (property "Description" "Resistor, US symbol" (at 339.725 223.52 0) (hide yes) (show_name no) (do_not_autoplace no) (effects (font (size 1.27 1.27))))
  (pin "1")
  (pin "2"))
 (symbol
  (lib_id "Device:R_US")
  (at 332.74 187.96 180)
  (unit 1)
  (body_style 1)
  (exclude_from_sim no)
  (in_bom yes)
  (on_board yes)
  (in_pos_files yes)
  (dnp no)
  (property "Reference" "R30" (at 327.025 187.96 90) (show_name no) (do_not_autoplace no) (effects (font (size 1.27 1.27))))
  (property "Value" "330" (at 329.565 187.96 90) (show_name no) (do_not_autoplace no) (effects (font (size 1.27 1.27))))
  (property "Footprint" "" (at 331.724 187.706 90) (hide yes) (show_name no) (do_not_autoplace no) (effects (font (size 1.27 1.27))))
  (property "Datasheet" "" (at 332.74 187.96 0) (hide yes) (show_name no) (do_not_autoplace no) (effects (font (size 1.27 1.27))))
  (property "Description" "Resistor, US symbol" (at 332.74 187.96 0) (hide yes) (show_name no) (do_not_autoplace no) (effects (font (size 1.27 1.27))))
  (pin "1")
  (pin "2"))
 (symbol
  (lib_id "oomwoo-kicad-altium-import:GND_POWER_GROUND")
  (at 267.97 232.41 0)
  (unit 1)
  (body_style 1)
  (exclude_from_sim no)
  (in_bom yes)
  (on_board yes)
  (in_pos_files yes)
  (dnp no)
  (property "Reference" "#PWR0540" (at 267.97 232.41 0) (hide yes) (show_name no) (do_not_autoplace no) (effects (font (size 1.27 1.27))))
  (property "Value" "GND" (at 267.97 238.76 0) (show_name no) (do_not_autoplace no) (effects (font (size 1.27 1.27))))
  (property "Footprint" "" (at 267.97 232.41 0) (show_name no) (do_not_autoplace no) (effects (font (size 1.27 1.27))))
  (property "Datasheet" "" (at 267.97 232.41 0) (show_name no) (do_not_autoplace no) (effects (font (size 1.27 1.27))))
  (property "Description" "" (at 267.97 232.41 0) (show_name no) (do_not_autoplace no) (effects (font (size 1.27 1.27))))
  (pin ""))
 (symbol
  (lib_id "oomwoo-kicad-altium-import:VCC-5V-REG_BAR")
  (at 332.74 177.8 180)
  (unit 1)
  (body_style 1)
  (exclude_from_sim no)
  (in_bom yes)
  (on_board yes)
  (in_pos_files yes)
  (dnp no)
  (property "Reference" "#PWR073" (at 332.74 177.8 0) (hide yes) (show_name no) (do_not_autoplace no) (effects (font (size 1.27 1.27))))
  (property "Value" "VCC-5V-REG" (at 332.74 172.72 0) (show_name no) (do_not_autoplace no) (effects (font (size 1.27 1.27))))
  (property "Footprint" "" (at 332.74 177.8 0) (show_name no) (do_not_autoplace no) (effects (font (size 1.27 1.27))))
  (property "Datasheet" "" (at 332.74 177.8 0) (show_name no) (do_not_autoplace no) (effects (font (size 1.27 1.27))))
  (property "Description" "" (at 332.74 177.8 0) (show_name no) (do_not_autoplace no) (effects (font (size 1.27 1.27))))
  (pin ""))
 (symbol
  (lib_id "Device:R_US")
  (at 304.8 245.11 270)
  (mirror x)
  (unit 1)
  (body_style 1)
  (exclude_from_sim no)
  (in_bom yes)
  (on_board yes)
  (in_pos_files yes)
  (dnp no)
  (property "Reference" "R68" (at 304.8 248.285 90) (show_name no) (do_not_autoplace no) (effects (font (size 1.27 1.27))))
  (property "Value" "10" (at 304.8 242.57 90) (show_name no) (do_not_autoplace no) (effects (font (size 1.27 1.27))))
  (property "Footprint" "Resistor_SMD:R_0603_1608Metric_Pad0.98x0.95mm_HandSolder" (at 304.546 244.094 90) (hide yes) (show_name no) (do_not_autoplace no) (effects (font (size 1.27 1.27))))
  (property "Datasheet" "" (at 304.8 245.11 0) (hide yes) (show_name no) (do_not_autoplace no) (effects (font (size 1.27 1.27))))
  (property "Description" "Resistor, US symbol" (at 304.8 245.11 0) (hide yes) (show_name no) (do_not_autoplace no) (effects (font (size 1.27 1.27))))
  (pin "1")
  (pin "2"))
 (symbol
  (lib_id "JLCImport:IRLML6344TRPBF")
  (at 292.1 245.11 0)
  (mirror y)
  (unit 1)
  (body_style 1)
  (exclude_from_sim no)
  (in_bom yes)
  (on_board yes)
  (in_pos_files yes)
  (dnp no)
  (property "Reference" "Q5" (at 284.48 243.8399 0) (show_name no) (do_not_autoplace no) (effects (font (size 1.27 1.27)) (justify left)))
  (property "Value" "IRLML6344TRPBF" (at 284.48 246.3799 0) (show_name no) (do_not_autoplace no) (effects (font (size 1.27 1.27)) (justify left)))
  (property "Footprint" "JLCImport:IRLML6344TRPBF" (at 292.1 245.11 0) (hide yes) (show_name no) (do_not_autoplace no) (effects (font (size 1.27 1.27))))
  (property "Datasheet" "https://www.lcsc.com/datasheet/lcsc_datasheet_1809200041_Infineon-Technologies-IRLML6344TRPBF_C53550.pdf" (at 292.1 245.11 0) (hide yes) (show_name no) (do_not_autoplace no) (effects (font (size 1.27 1.27))))
  (property "Description" "-55℃~+150℃ 1 N-channel 1.1V 1.3W 29mΩ@4.5V 30V 46pF 5A 6.8nC 650pF SOT-23 MOSFETs ROHS" (at 292.1 245.11 0) (hide yes) (show_name no) (do_not_autoplace no) (effects (font (size 1.27 1.27))))
  (property "LCSC" "C53550" (at 292.1 245.11 0) (hide yes) (show_name no) (do_not_autoplace no) (effects (font (size 1.27 1.27))))
  (property "Manufacturer" "Infineon Technologies" (at 292.1 245.11 0) (hide yes) (show_name no) (do_not_autoplace no) (effects (font (size 1.27 1.27))))
  (property "Manufacturer Part" "IRLML6344TRPBF" (at 292.1 245.11 0) (hide yes) (show_name no) (do_not_autoplace no) (effects (font (size 1.27 1.27))))
  (pin "2")
  (pin "3")
  (pin "1"))
 (symbol
  (lib_id "oomwoo-kicad-altium-import:GND_POWER_GROUND")
  (at 280.67 267.97 0)
  (unit 1)
  (body_style 1)
  (exclude_from_sim no)
  (in_bom yes)
  (on_board yes)
  (in_pos_files yes)
  (dnp no)
  (property "Reference" "#PWR0553" (at 280.67 267.97 0) (hide yes) (show_name no) (do_not_autoplace no) (effects (font (size 1.27 1.27))))
  (property "Value" "GND" (at 280.67 274.32 0) (show_name no) (do_not_autoplace no) (effects (font (size 1.27 1.27))))
  (property "Footprint" "" (at 280.67 267.97 0) (show_name no) (do_not_autoplace no) (effects (font (size 1.27 1.27))))
  (property "Datasheet" "" (at 280.67 267.97 0) (show_name no) (do_not_autoplace no) (effects (font (size 1.27 1.27))))
  (property "Description" "" (at 280.67 267.97 0) (show_name no) (do_not_autoplace no) (effects (font (size 1.27 1.27))))
  (pin "")))
